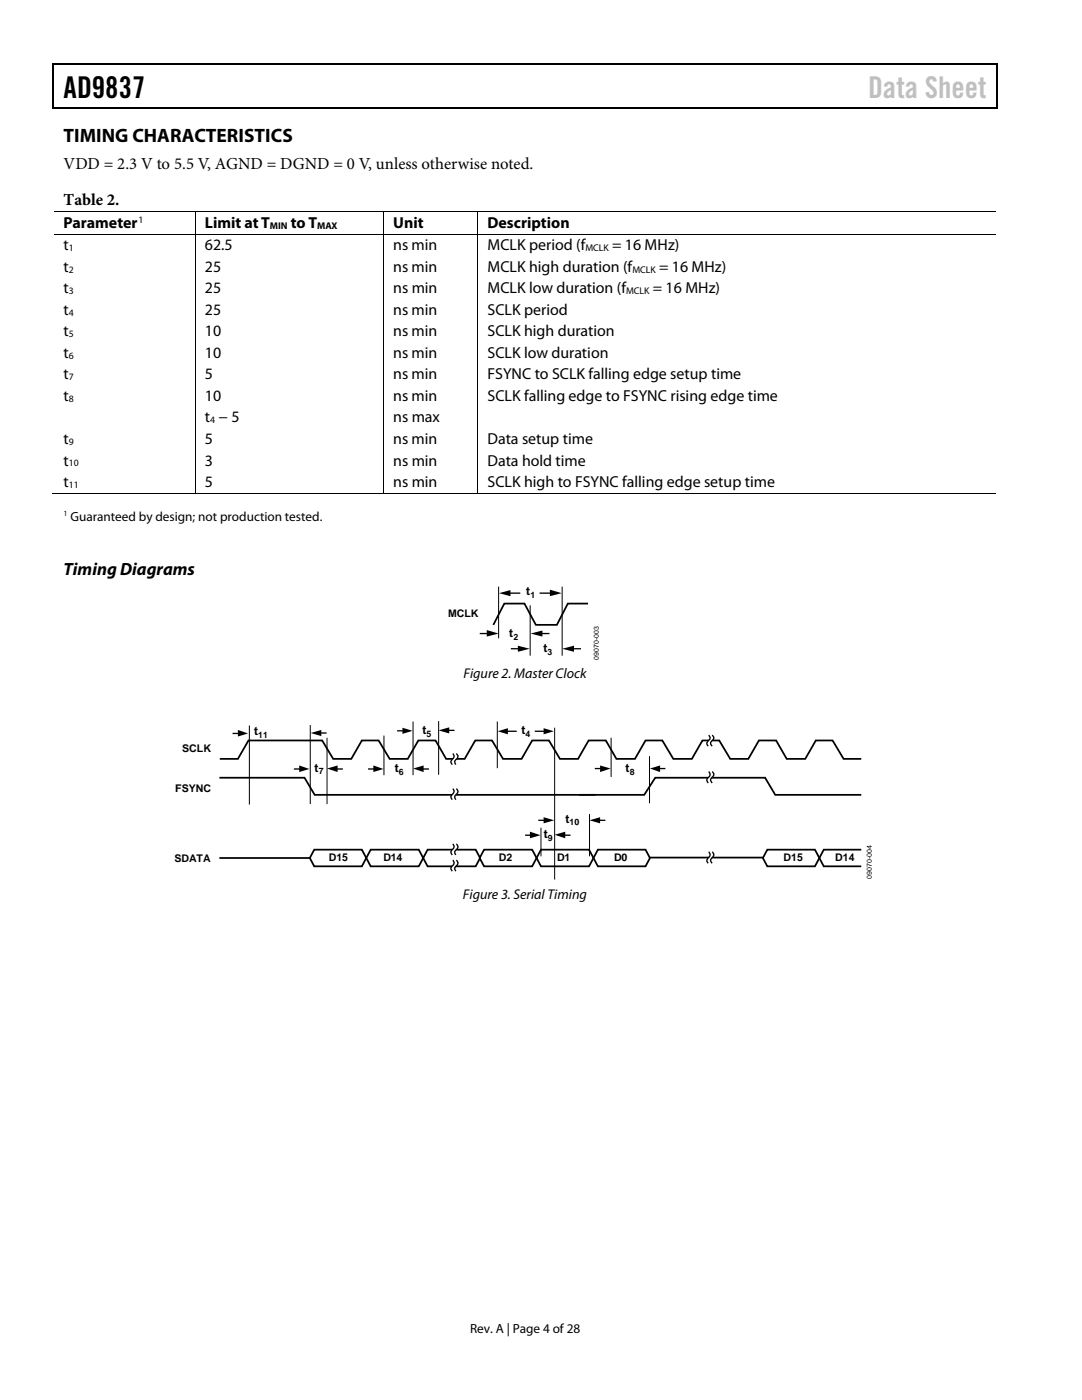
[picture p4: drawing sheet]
<svg xmlns="http://www.w3.org/2000/svg" width="216mm" height="279mm" viewBox="0 0 216 279" stroke-linecap="round" stroke-linejoin="round" font-family="sans-serif">
<g fill="#000">
<path d="M10.5 12.7h.3v1h-.3zM10.5 12.7h.3v.3h-.3zM133.3 12.7h.3v.3h-.3zM198.8 12.7h.2v1h-.2zM198.8 12.7h.2v.3h-.2zM10.5 21.4h.3v.3h-.3zM133.1 21.4h.2v.3h-.2zM198.8 21.4h.2v.3h-.2zM38.9 42.1h.2v.2h-.2zM38.9 46.7h.2v.1h-.2zM76.5 42.1h.2v.2h-.2zM76.5 46.7h.2v.1h-.2z"/>
<path d="M95.3 42.1h.2v.2h-.2zM95.3 46.7h.2v.1h-.2zM38.9 98.4h.2v.2h-.2zM76.5 98.4h.2v.2h-.2zM95.3 98.4h.2v.2h-.2zM99.6 118.4l2.3-.6v1.2zM109.7 117.7l2.4 .7-2.4 .6z"/>
</g>
<path d="M10.7 13.7v7.7M10.8 12.8h122.5M133.6 12.8h65.2M198.9 13.7v7.7M10.8 21.6h188" fill="none" stroke="#000" stroke-width=".25"/>
<g fill="none" stroke="#000" stroke-width=".2">
<path d="M10.8 42.2h28.1M10.8 46.7h28.1M39 42.3v4.4M39 46.8v51.6M39.1 42.2h37.4M39.1 46.7h37.4M76.6 42.3v4.4M76.6 46.8v51.6M76.7 42.2h18.6M76.7 46.7h18.6M95.4 42.3v4.4M95.4 46.8v51.6"/>
<path d="M95.5 42.2h103.3M95.5 46.7h103.3M10.5 98.5h28.4M39.1 98.5h37.4M76.7 98.5h18.6M95.5 98.5h103.3M99.5 117.1v10.3M112.2 117.1v13.8M105.8 120.8v10.1"/>
</g>
<path d="M101.2 118.4h9.2" fill="none" stroke="#000" stroke-width=".26"/>
<path d="M104 117.6h3.5v1.6h-3.5z" fill="#fff"/>
<path d="M104 117.6h3.5v1.6h-3.5z" fill="none" stroke="#fff" stroke-width=".26"/>
<g fill="none" stroke="#000" stroke-width=".35">
<path d="M117.3 120.5h-4l-2.2 4.2h-4.2l-2.2-4.2h-4.1l-2.2 4.2M43.8 155.2h17l2 3.4h56M43.9 151.5h3.6l2.1-3.7h14.7l2.2 3.7h3.6l2.1-3.7h3.4l2.2 3.7h3.6l2.1-3.7h3.4l2.1 3.7h3.7l2.1-3.7h3.4l2.2 3.7h3.7l2.1-3.7h3.3l2.2 3.7h3.6l2.2-3.7h3.4l2.1 3.7h3.7l2.1-3.7h3.4l2.2 3.7h3.7l2.1-3.7h3.3l2.2 3.7h3.6l2.1-3.7h3.5l2.1 3.7h3.7l2.1-3.7h3.3l2.2 3.7h3.6M115.5 158.6h13l2.2-3.4h22l2 3.4h17.2M43.8 171.2h18M62.7 169.6h9.5l.9 1.6-.9 1.7h-9.5l-.9-1.7zM74 169.6h9.6l.8 1.6-.8 1.7h-9.6l-.9-1.7zM85.3 169.6h9.6l.9 1.6-.9 1.7h-9.6l-.9-1.7zM96.6 169.6h9.6l.9 1.6-.9 1.7h-9.6l-.9-1.7zM107.9 169.6h9.6l.9 1.6-.9 1.7h-9.6l-.8-1.7zM119.3 169.6h9.5l.9 1.6-.9 1.7h-9.5l-.9-1.7zM129.7 171.1h22.7"/>
<path d="M153.1 169.6h9.5l.9 1.6-.9 1.7h-9.5l-.9-1.7zM171.9 169.6h-7.5l-.9 1.6 .9 1.7h7.5"/>
</g>
<g fill="none" stroke="#000" stroke-width=".26">
<path d="M95.7 126.4h1.9M101.9 129.5h1.9M107.8 126.4h1.8M114.1 129.5h1.8M46.4 146.4h1.5M58.7 153.5h1.4M63.7 146.3h1.5M66.9 153.5h1.5M73.4 153.5h1.5M79.2 145.9h1.5M84.1 153.5h1.5M89.2 145.8h1.5"/>
<path d="M90.3 157.4l.3 .3v.3l-.6 1.1 .3 .5M90.3 150.4l.3 .3v.3l-.6 1.1 .3 .5M91 150.4l.3 .3 .1 .3-.7 1.1 .3 .5M91 157.4l.3 .3 .1 .3-.7 1.1 .3 .5M100.9 145.9h2.2M106.7 145.9h2.2M118.7 153.4h1.5M131.3 153.4h1.5M141.4 154l.3 .6-.7 1.1 .3 .6M141.4 146.7l.3 .6-.7 1.1 .3 .5M142.1 146.7l.3 .6-.6 1.1 .3 .5M142.1 154l.3 .3v.3l-.6 1.1 .3 .6"/>
<path d="M90.3 168.4l.3 .3v.4l-.6 1 .3 .5M90.3 171.7l.3 .3v.3l-.6 1 .3 .6M91 171.7l.3 .3 .1 .3-.7 1 .3 .6M91 168.4l.3 .3 .1 .4-.7 1 .3 .5M104.8 166.7h1.4M107.4 163.7h1.5M112.3 166.7h1.5M119.3 163.7h1.5M141.4 170l.3 .6-.7 1.1 .3 .6M142.1 170l.3 .3v.3l-.6 1.1 .3 .6"/>
</g>
<g fill="#000">
<path d="M97.1 125.7l2.4 .7-2.4 .6zM103.3 128.9l2.4 .6-2.4 .6zM105.9 126.4l2.3-.6v1.2zM112.2 129.5l2.3-.6v1.2zM47.5 145.7l2 .7-2 .6zM59.7 152.8l2 .7-2 .6zM62 146.3l2.1-.6v1.2zM65.3 153.4l2.1-.6v1.3zM74.5 152.8l2 .7-2 .6zM80.3 145.2l2 .7-2 .6zM82.4 153.4l2.1-.6v1.3zM87.5 145.8l2.1-.6v1.2z"/>
<path d="M99.3 145.9l2-.6v1.3zM108.5 145.3l2 .6-2 .7zM119.7 152.8l2.2 .6-2.2 .7zM129.7 153.4l2-.6v1.3zM105.7 166l2.2 .7-2.2 .6zM108.5 163.1l2.1 .6-2.1 .6zM110.7 166.6l2.1-.6v1.3zM117.6 163.7l2.1-.6v1.2z"/>
</g>
<path d="M49.8 144.9v15.6M61.9 144.8v15.6M65.3 147.3v13.1M76.6 146.9v7.7M82.4 144.1v10.5M87.5 144v10.5M99.2 144.1v9.1M110.7 145.3v30.1M121.9 147.3v7.7M129.6 151v9.2M107.9 165.3v5.5M117.6 162.6v8.2" fill="none" stroke="#000" stroke-width=".2"/>
<path d="M90.7 157.4l.3 .6-.7 1.1 .3 .5M90.7 150.4l.3 .6-.7 1.1 .3 .5M141.7 154l.3 .3 .1 .3-.7 1.1 .3 .6M141.7 146.7l.4 .6-.7 1.1 .3 .5M90.7 168.4l.3 .7-.7 1 .3 .5M90.7 171.7l.3 .6-.7 1 .3 .6M141.7 170l.3 .3 .1 .3-.7 1.1 .3 .6" fill="none" stroke="#fff" stroke-width=".61" stroke-linecap="butt"/>
<text font-size="6" x="12.7" y="19.5">AD9837</text>
<text font-size="6" fill="#c1c1c1" x="173.2" y="19.5">Data Sheet</text>
<text font-size="3.9" x="12.7" y="28.3">TIMING CHARACTERISTICS</text>
<text font-size="3.5" x="12.7" y="114.8">Timing Diagrams</text>
<g font-size="3.3">
<text x="12.7" y="33.8">VDD = 2.3 V to 5.5 V, AGND = DGND = 0 V, unless otherwise noted.</text>
<text x="12.7" y="40.9">Table 2.</text>
</g>
<g font-size="3.2">
<text x="12.7" y="45.5">Parameter</text>
<text x="40.9" y="45.5">Limit at T</text>
<text x="58" y="45.5">to T</text>
<text x="78.5" y="45.5">Unit</text>
<text x="97.3" y="45.5">Description</text>
<text x="12.7" y="50">t</text>
<text x="40.9" y="50">62.5</text>
<text x="78.5" y="50">ns min</text>
<text x="97.3" y="50">MCLK period (f</text>
<text x="122.1" y="50">= 16 MHz)</text>
<text x="12.7" y="54.2">t</text>
<text x="12.7" y="58.5">t</text>
<text x="40.9" y="54.2">25</text>
<text x="40.9" y="58.5">25</text>
<text x="78.5" y="54.2">ns min</text>
<text x="78.5" y="58.5">ns min</text>
<text x="97.3" y="54.2">MCLK high duration (f</text>
<text x="97.3" y="58.5">MCLK low duration (f</text>
<text x="130.3" y="58.5">= 16 MHz)</text>
<text x="131.5" y="54.2">= 16 MHz)</text>
<text x="12.7" y="62.8">t</text>
<text x="40.9" y="62.8">25</text>
<text x="78.5" y="62.8">ns min</text>
<text x="97.3" y="62.8">SCLK period</text>
<text x="12.7" y="67.1">t</text>
<text x="12.7" y="71.4">t</text>
<text x="40.9" y="67.1">10</text>
<text x="40.9" y="71.4">10</text>
<text x="78.5" y="67.1">ns min</text>
<text x="78.5" y="71.4">ns min</text>
<text x="97.3" y="67.1">SCLK high duration</text>
<text x="97.3" y="71.4">SCLK low duration</text>
<text x="12.7" y="75.7">t</text>
<text x="40.9" y="75.7">5</text>
<text x="78.5" y="75.7">ns min</text>
<text x="97.3" y="75.7">FSYNC to SCLK falling edge setup time</text>
<text x="12.7" y="80">t</text>
<text x="40.9" y="80">10</text>
<text x="78.5" y="80">ns min</text>
<text x="97.3" y="80">SCLK falling edge to FSYNC rising edge time</text>
<text x="12.7" y="88.6">t</text>
<text x="40.9" y="88.6">5</text>
<text x="40.9" y="84.3">t − 5</text>
<text x="78.5" y="84.3">ns max</text>
<text x="78.5" y="88.6">ns min</text>
<text x="97.3" y="88.6">Data setup time</text>
<text x="12.7" y="92.9">t</text>
<text x="40.9" y="92.9">3</text>
<text x="78.5" y="92.9">ns min</text>
<text x="97.3" y="92.9">Data hold time</text>
<text x="12.7" y="97.2">t</text>
<text x="40.9" y="97.2">5</text>
<text x="78.5" y="97.2">ns min</text>
<text x="97.3" y="97.2">SCLK high to FSYNC falling edge setup time</text>
</g>
<g font-size="2.8">
<text x="92.5" y="135.3">Figure 2. Master Clock</text>
<text x="92.4" y="179.4">Figure 3. Serial Timing</text>
</g>
<g font-size="2.6">
<text x="14.1" y="103.9">Guaranteed by design; not production tested.</text>
<text x="93.8" y="266">Rev. A | Page 4 of 28</text>
</g>
<g font-size="2.5">
<text x="50.7" y="146.8">t</text>
<text x="84.3" y="146.5">t</text>
<text x="104" y="146.5">t</text>
<text x="62.8" y="154">t</text>
<text x="78.8" y="154.1">t</text>
<text x="124.8" y="154.1">t</text>
<text x="108.5" y="167.2">t</text>
<text x="112.8" y="164.2">t</text>
</g>
<g font-size="2.4">
<text x="105" y="118.8">t</text>
<text x="101.6" y="127.2">t</text>
<text x="108.4" y="130.2">t</text>
</g>
<g font-size="2.1">
<text x="89.4" y="123.1">MCLK</text>
<text x="36.4" y="150.1">SCLK</text>
<text x="35" y="158.2">FSYNC</text>
<text x="34.8" y="172">SDATA</text>
<text x="65.6" y="171.9">D15</text>
<text x="76.5" y="171.9">D14</text>
<text x="99.5" y="171.9">D2</text>
<text x="111.2" y="171.9">D1</text>
<text x="122.5" y="171.9">D0</text>
<text x="156.4" y="171.9">D15</text>
<text x="166.7" y="171.9">D14</text>
</g>
<g font-size="1.9">
<text x="27.6" y="44.4">1</text>
<text x="53.8" y="45.7">MIN</text>
<text x="63.3" y="45.7">MAX</text>
<text x="13.8" y="50.1">1</text>
<text x="116.8" y="50.1">MCLK</text>
<text x="13.8" y="54.4">2</text>
<text x="13.8" y="58.7">3</text>
<text x="124.9" y="58.7">MCLK</text>
<text x="126.2" y="54.4">MCLK</text>
<text x="13.8" y="63">4</text>
<text x="13.8" y="67.3">5</text>
<text x="13.8" y="71.6">6</text>
<text x="13.8" y="75.9">7</text>
<text x="13.8" y="80.2">8</text>
<text x="13.8" y="88.8">9</text>
<text x="42" y="84.5">4</text>
<text x="13.8" y="93.1">10</text>
<text x="13.8" y="97.4">11</text>
</g>
<g font-size="1.8">
<text x="51.5" y="147.3">11</text>
<text x="85.1" y="147">5</text>
<text x="104.8" y="147">4</text>
<text x="63.6" y="154.6">7</text>
<text x="79.6" y="154.6">6</text>
<text x="125.7" y="154.6">8</text>
<text x="109.3" y="167.7">9</text>
<text x="113.7" y="164.7">10</text>
</g>
<g font-size="1.7">
<text x="105.8" y="119.3">1</text>
<text x="102.4" y="127.7">2</text>
<text x="109.2" y="130.7">3</text>
</g>
<text font-size="1.6" x="12.7" y="103">1</text>
<g font-size="1.4">
<text x="119.5" y="131.6" transform="rotate(-90 119.5 131.6)">09070-003</text>
<text x="174" y="175.4" transform="rotate(-90 174 175.4)">09070-004</text>
</g>
</svg>
